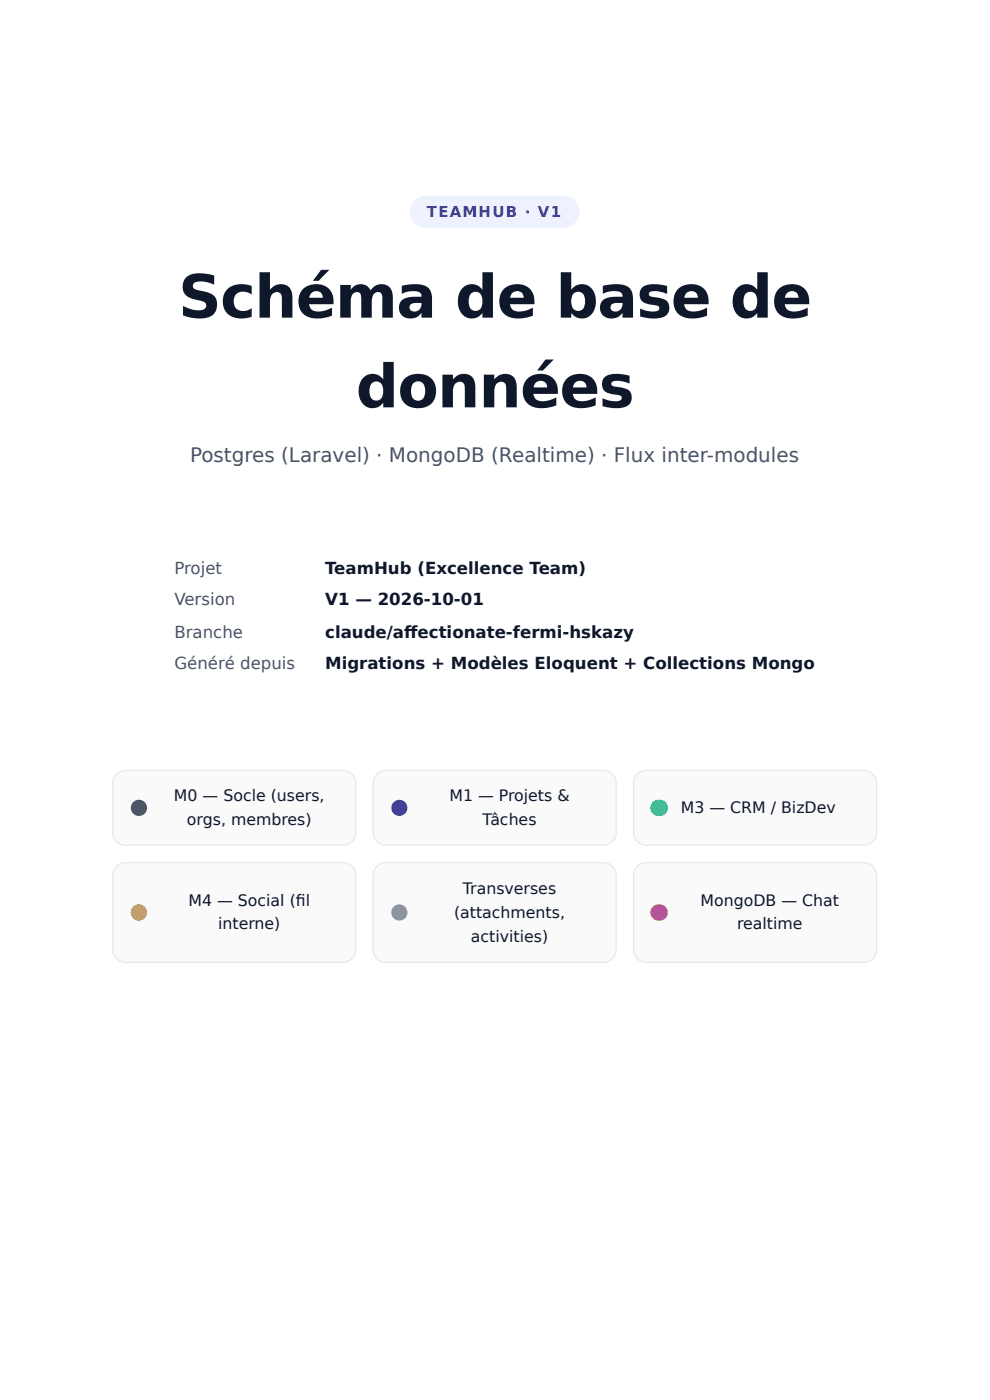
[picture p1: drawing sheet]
<svg xmlns="http://www.w3.org/2000/svg" width="210mm" height="297mm" viewBox="0 0 210 297" stroke-linecap="round" stroke-linejoin="round" font-family="sans-serif">
<path d="M88.1 42.5l1.1-.7 1.3-.3h29.1a3.4 3.4 0 0 1 3.4 3.5 3.4 3.4 0 0 1-3.4 3.4h-29.1a3.4 3.4 0 0 1-3.2-2.1 3.4 3.4 0 0 1 .8-3.8z" fill="#eef2ff"/>
<path d="M24.7 164.4l.9-.6 1-.2h46.2a2.69 2.69 0 0 1 2.7 2.7v10.5a2.69 2.69 0 0 1-2.7 2.7h-46.2a2.69 2.69 0 0 1-2.7-2.7l.1-10.6 .2-1.1z" fill="#fafafa"/>
<path d="M24.7 164.4l.9-.6 1-.2h46.2a2.69 2.69 0 0 1 2.7 2.7v10.5a2.69 2.69 0 0 1-2.7 2.7h-46.2a2.69 2.69 0 0 1-2.7-2.7l.1-10.6 .2-1.1z" fill="none" stroke="#e2e8f0" stroke-width=".26"/>
<circle cx="29.5" cy="171.6" r="1.72" fill="#475569"/>
<path d="M80 164.4l.9-.6 1-.2h46.2a2.69 2.69 0 0 1 2.7 2.7v10.5a2.69 2.69 0 0 1-2.7 2.7h-46.2a2.69 2.69 0 0 1-2.7-2.7v-10.6l.3-1.1z" fill="#fafafa"/>
<path d="M80 164.4l.9-.6 1-.2h46.2a2.69 2.69 0 0 1 2.7 2.7v10.5a2.69 2.69 0 0 1-2.7 2.7h-46.2a2.69 2.69 0 0 1-2.7-2.7v-10.6l.3-1.1z" fill="none" stroke="#e2e8f0" stroke-width=".26"/>
<circle cx="84.8" cy="171.6" r="1.72" fill="#2563eb"/>
<path d="M135.3 164.4l.9-.6 1-.2h46.2a2.69 2.69 0 0 1 2.7 2.7v10.5a2.69 2.69 0 0 1-2.7 2.7h-46.2a2.69 2.69 0 0 1-2.7-2.7v-10.6l.3-1.1z" fill="#fafafa"/>
<path d="M135.3 164.4l.9-.6 1-.2h46.2a2.69 2.69 0 0 1 2.7 2.7v10.5a2.69 2.69 0 0 1-2.7 2.7h-46.2a2.69 2.69 0 0 1-2.7-2.7v-10.6l.3-1.1z" fill="none" stroke="#e2e8f0" stroke-width=".26"/>
<circle cx="139.9" cy="171.6" r="1.81" fill="#10b981"/>
<path d="M24.7 184l.9-.6 1-.2h46.2a2.69 2.69 0 0 1 2.7 2.7v15.8a2.69 2.69 0 0 1-2.7 2.7h-46.2a2.69 2.69 0 0 1-2.7-2.7l.1-16 .2-1z" fill="#fafafa"/>
<path d="M24.7 184l.9-.6 1-.2h46.2a2.69 2.69 0 0 1 2.7 2.7v15.8a2.69 2.69 0 0 1-2.7 2.7h-46.2a2.69 2.69 0 0 1-2.7-2.7l.1-16 .2-1z" fill="none" stroke="#e2e8f0" stroke-width=".26"/>
<circle cx="29.5" cy="193.8" r="1.72" fill="#f59e0b"/>
<path d="M80 184l.9-.6 1-.2h46.2a2.69 2.69 0 0 1 2.7 2.7v15.8a2.69 2.69 0 0 1-2.7 2.7h-46.2a2.69 2.69 0 0 1-2.7-2.7v-16l.3-1z" fill="#fafafa"/>
<path d="M80 184l.9-.6 1-.2h46.2a2.69 2.69 0 0 1 2.7 2.7v15.8a2.69 2.69 0 0 1-2.7 2.7h-46.2a2.69 2.69 0 0 1-2.7-2.7v-16l.3-1z" fill="none" stroke="#e2e8f0" stroke-width=".26"/>
<circle cx="84.8" cy="193.8" r="1.72" fill="#8b5cf6"/>
<path d="M135.3 184l.9-.6 1-.2h46.2a2.69 2.69 0 0 1 2.7 2.7v15.8a2.69 2.69 0 0 1-2.7 2.7h-46.2a2.69 2.69 0 0 1-2.7-2.7v-16l.3-1z" fill="#fafafa"/>
<path d="M135.3 184l.9-.6 1-.2h46.2a2.69 2.69 0 0 1 2.7 2.7v15.8a2.69 2.69 0 0 1-2.7 2.7h-46.2a2.69 2.69 0 0 1-2.7-2.7v-16l.3-1z" fill="none" stroke="#e2e8f0" stroke-width=".26"/>
<circle cx="139.9" cy="193.8" r="1.81" fill="#ef4444"/>
<g font-size="12.7" fill="#0f172a">
<text x="37.9" y="67.5">Schéma de base de</text>
<text x="75.6" y="86.5">données</text>
</g>
<text font-size="4.2" fill="#475569" x="40.4" y="98.2">Postgres (Laravel) · MongoDB (Realtime) · Flux inter-modules</text>
<g font-size="3.5" fill="#475569">
<text x="37" y="122">Projet</text>
<text x="37" y="128.6">Version</text>
<text x="37" y="135.5">Branche</text>
<text x="37" y="142.1">Généré depuis</text>
</g>
<g font-size="3.5" fill="#0f172a">
<text x="69" y="122">TeamHub (Excellence Team)</text>
<text x="69" y="128.6">V1 — 2026-10-01</text>
<text x="69" y="135.5">claude/aff ectionate-fermi-hskazy</text>
<text x="69" y="142.1">Migrations + Modèles Eloquent + Collections Mongo</text>
</g>
<g font-size="3.3" fill="#0f172a">
<text x="36.9" y="170.1">M0 — Socle (users,</text>
<text x="95.4" y="170.1">M1 — Projets &amp;</text>
<text x="144.6" y="172.8">M3 — CRM / BizDev</text>
<text x="39.7" y="175.2">orgs, membres)</text>
<text x="102.5" y="175.2">Tâches</text>
<text x="98.3" y="190">Transverses</text>
<text x="40" y="192.4">M4 — Social (fi l</text>
<text x="46.3" y="197.4">interne)</text>
<text x="96.4" y="195">(attachments,</text>
<text x="148.8" y="192.4">MongoDB — Chat</text>
<text x="156.5" y="197.4">realtime</text>
<text x="100" y="200">activities)</text>
</g>
<text font-size="3.2" fill="#4338ca" x="90.7" y="46">TEAMHUB · V1</text>
</svg>
